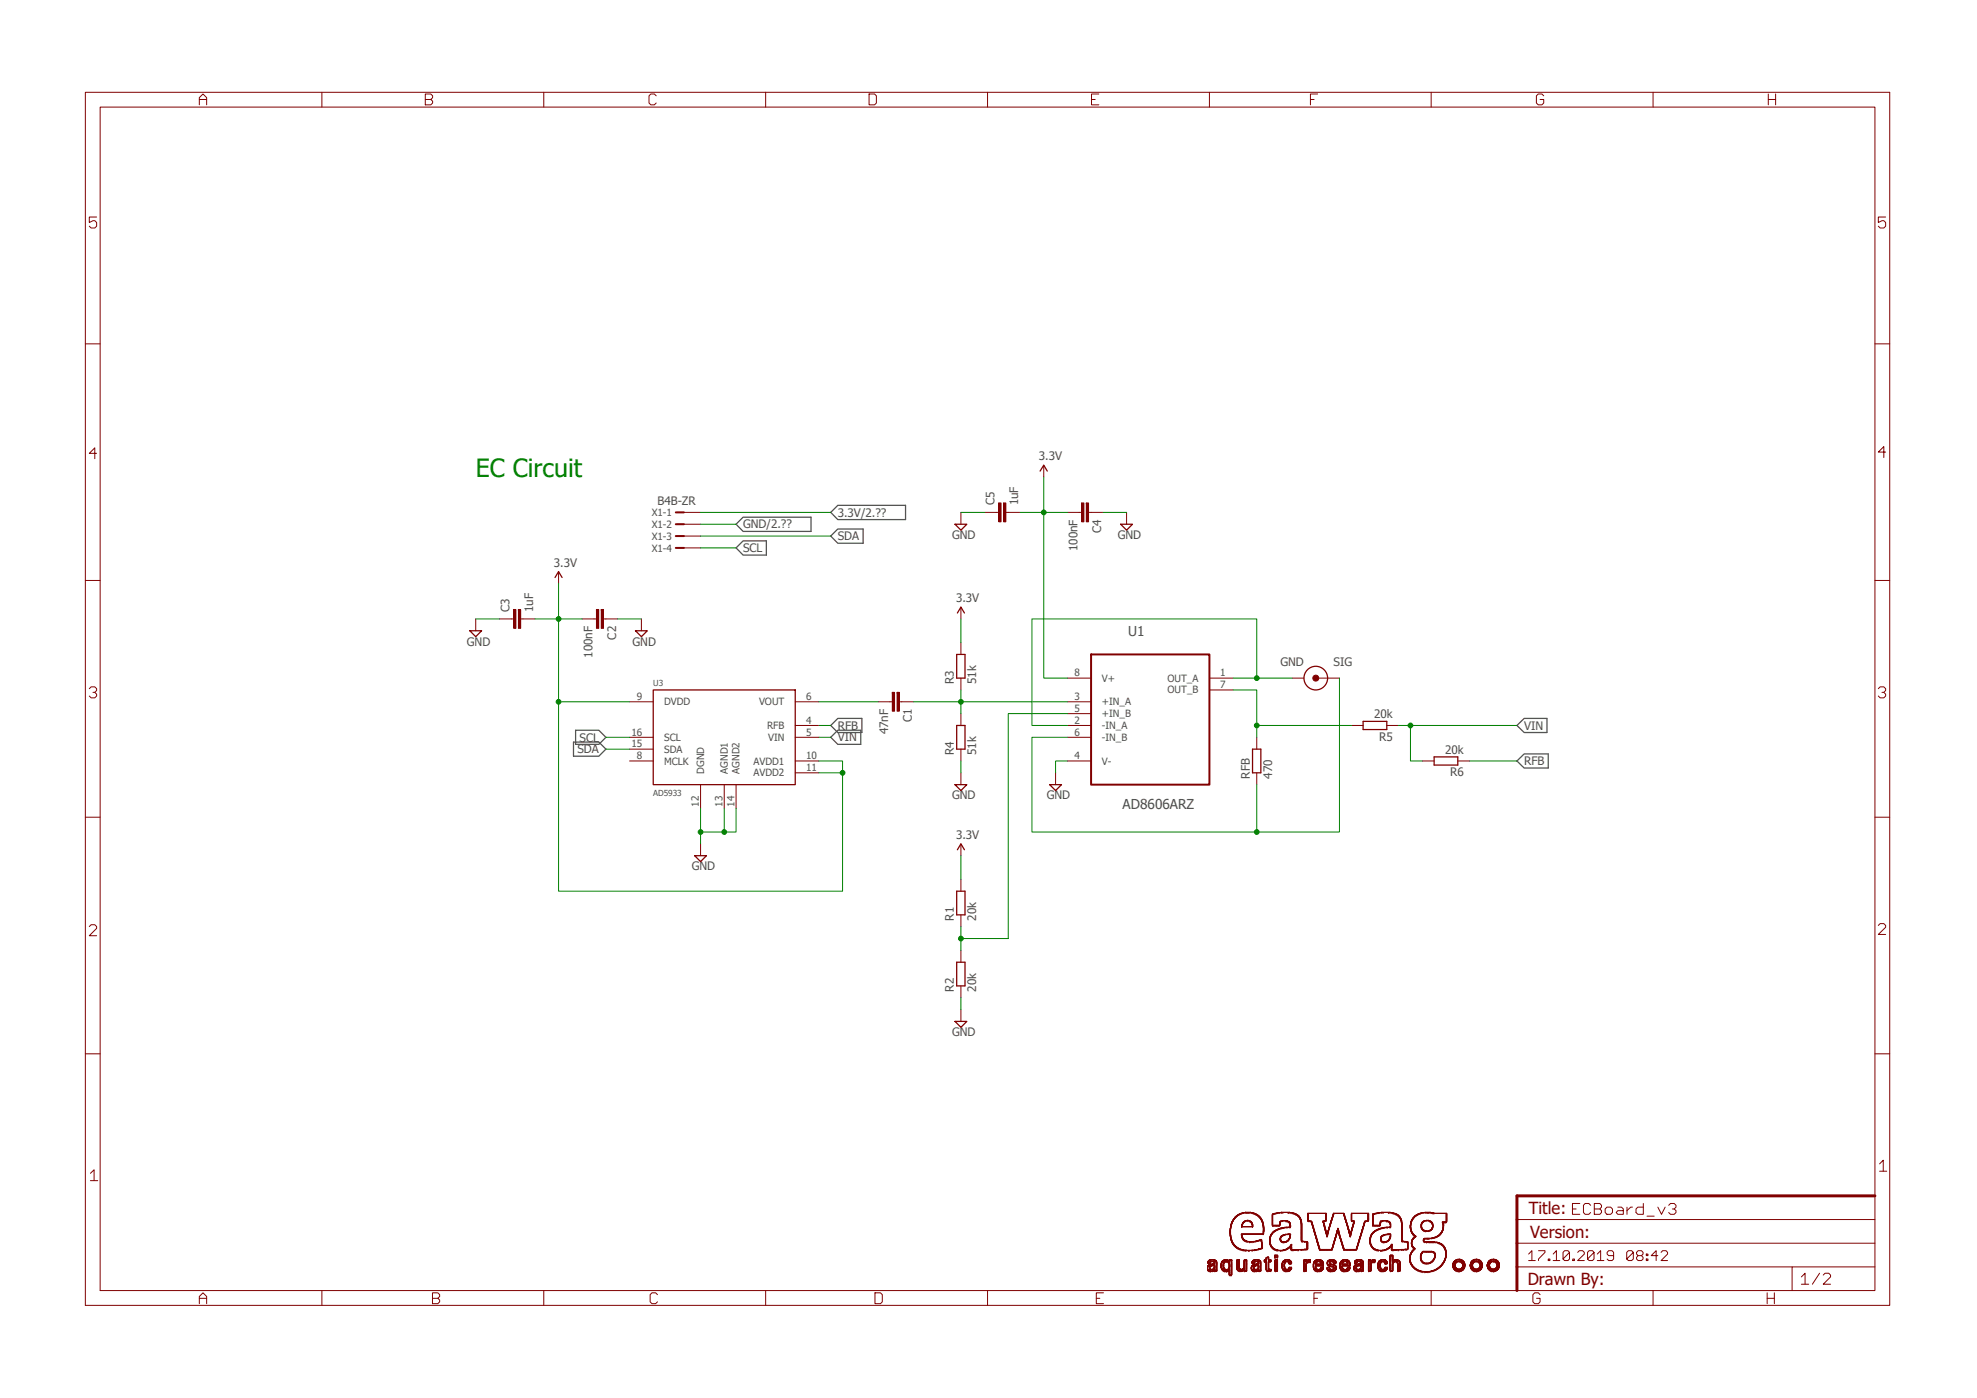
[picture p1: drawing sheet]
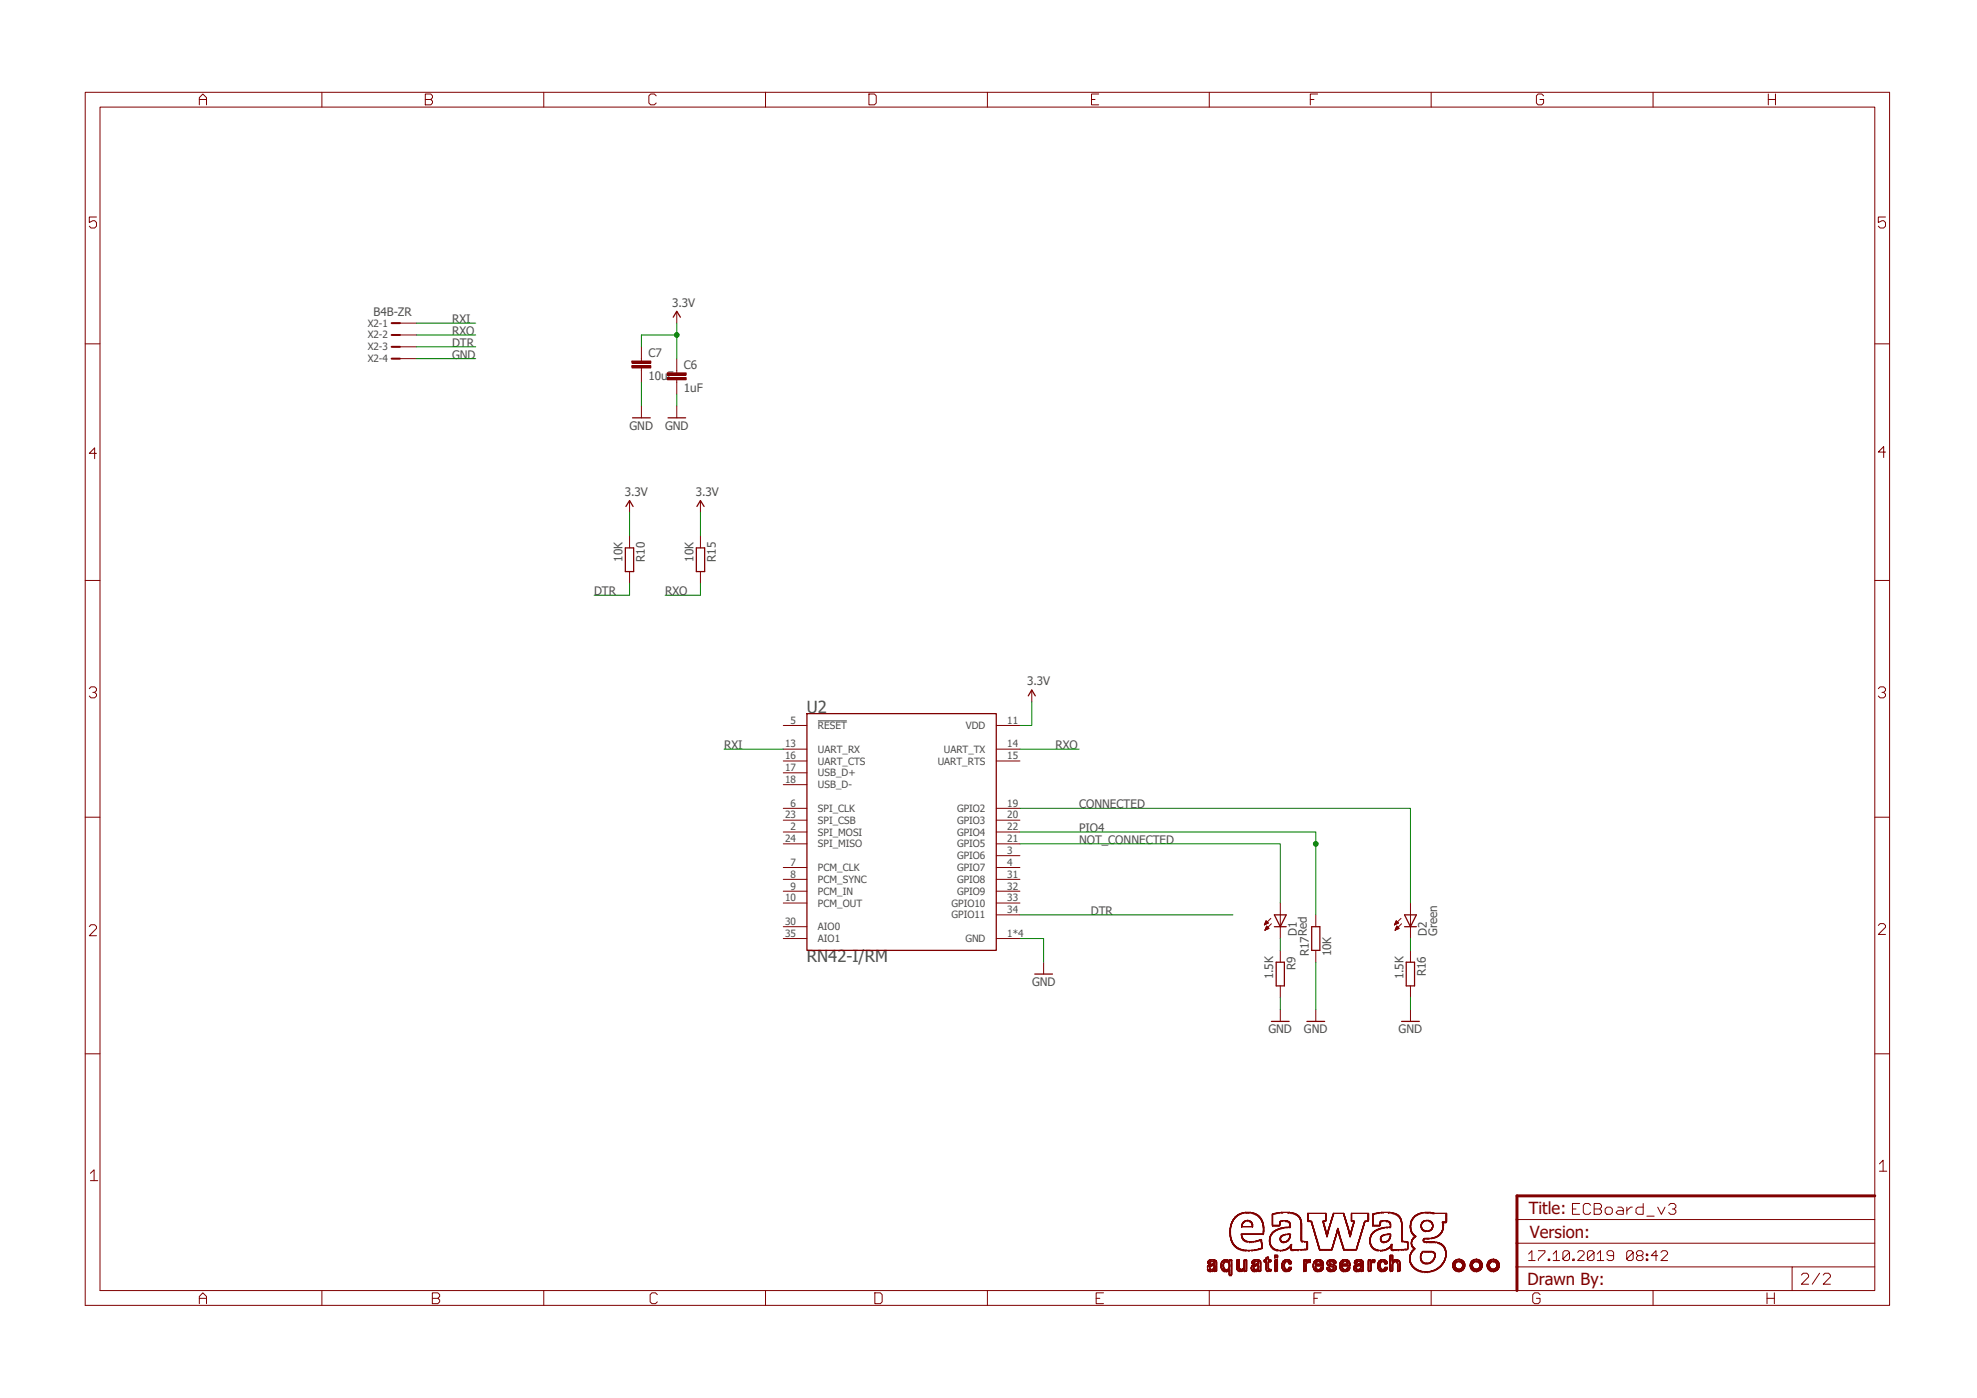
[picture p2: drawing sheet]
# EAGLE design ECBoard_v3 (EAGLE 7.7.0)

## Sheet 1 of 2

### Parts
C1  47nF  C-EUC0805  [C0805]
C2  100nF  C-EUC0805  [C0805]
C3  1uF  C-EUC0805  [C0805]
C4  100nF  C-EUC0805  [C0805]
C5  1uF  C-EUC0805  [C0805]
R1  20k  R-EU_R0805  [R0805]
R2  20k  R-EU_R0805  [R0805]
R3  51k  R-EU_R0805  [R0805]
R4  51k  R-EU_R0805  [R0805]
R5  20k  R-EU_R0805  [R0805]
R6  20k  R-EU_R0805  [R0805]
RFB  470  R-EU_R0805  [R0805]
U1  AD8606ARZ  [SOIC127P600X175-8N]
U3  AD5933  [SSOP16]
U$1  CON_HANNA  [CON_HANNA]
X1  B4B-ZR  [B4B-ZR]

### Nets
3.3V: C2.2 C3.2 C4.2 C5.2 R1.2 R3.2 U1.8(V+) U3.9(DVDD) U3.10(AVDD1) U3.11(AVDD2) X1.1 ; also sheet 2
GND: C2.1 C3.1 C4.1 C5.1 R2.1 R4.1 U1.4(V-) U3.12(DGND) U3.13(AGND1) U3.14(AGND2) X1.2 ; also sheet 2
N$2: C1.1 R3.1 R4.2 U1.3(+IN_A)
N$3: U1.1(OUT_A) U1.2(-IN_A) U$1.CON_GND
N$4: C1.2 U3.6(VOUT)
N$6: RFB.1 U1.6(-IN_B) U$1.CON_SIG
N$7: R1.1 R2.2 U1.5(+IN_B)
N$8: R5.2 RFB.2 U1.7(OUT_B)
RFB: R6.1 U3.4(RFB)
SCL: U3.16(SCL) X1.4
SDA: U3.15(SDA) X1.3
VIN: R5.1 R6.2 U3.5(VIN)
Unconnected: U3.8(MCLK)

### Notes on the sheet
- EC Circuit

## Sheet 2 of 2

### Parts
C6  1uF  C-EUC0805  [C0805]
C7  10uF  C-EUC0805  [C0805]
D1  Red  LED0603  [LED-0603]
D2  Green  LED0603  [LED-0603]
R9  1.5K  R-EU_R0805  [R0805]
R10  10K  R-EU_R0805  [R0805]
R15  10K  R-EU_R0805  [R0805]
R16  1.5K  R-EU_R0805  [R0805]
R17  10K  R-EU_R0805  [R0805]
U2  RN42-I/RM  [XCVR_RN42-I/RM]
X2  B4B-ZR  [B4B-ZR]

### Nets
3.3V: C6.1 C7.1 R10.1 R15.1 U2.11(VDD) ; also sheet 1
CONNECTED: D2.A U2.19(GPIO2)
D1: D1.C R9.1
D2: D2.C R16.1
DTR: R10.2 U2.34(GPIO11) X2.3
GND: C6.2 C7.2 R9.2 R16.2 R17.1 U2.1(GND) U2.12(GND) U2.28(GND) U2.29(GND) X2.4 ; also sheet 1
NOT_CONNECTED: D1.A U2.21(GPIO5)
PIO4: R17.2 U2.22(GPIO4)
RXI: U2.13(UART_RX) X2.1
RXO: R15.2 U2.14(UART_TX) X2.2
Unconnected: U2.2(SPI_MOSI) U2.3(GPIO6) U2.4(GPIO7) U2.5(!RESET) U2.6(SPI_CLK) U2.7(PCM_CLK) U2.8(PCM_SYNC) U2.9(PCM_IN) U2.10(PCM_OUT) U2.15(UART_RTS) U2.16(UART_CTS) U2.17(USB_D+) U2.18(USB_D-) U2.20(GPIO3) U2.23(SPI_CSB) U2.24(SPI_MISO) U2.30(AIO0) U2.31(GPIO8) U2.32(GPIO9) U2.33(GPIO10) U2.35(AIO1)
